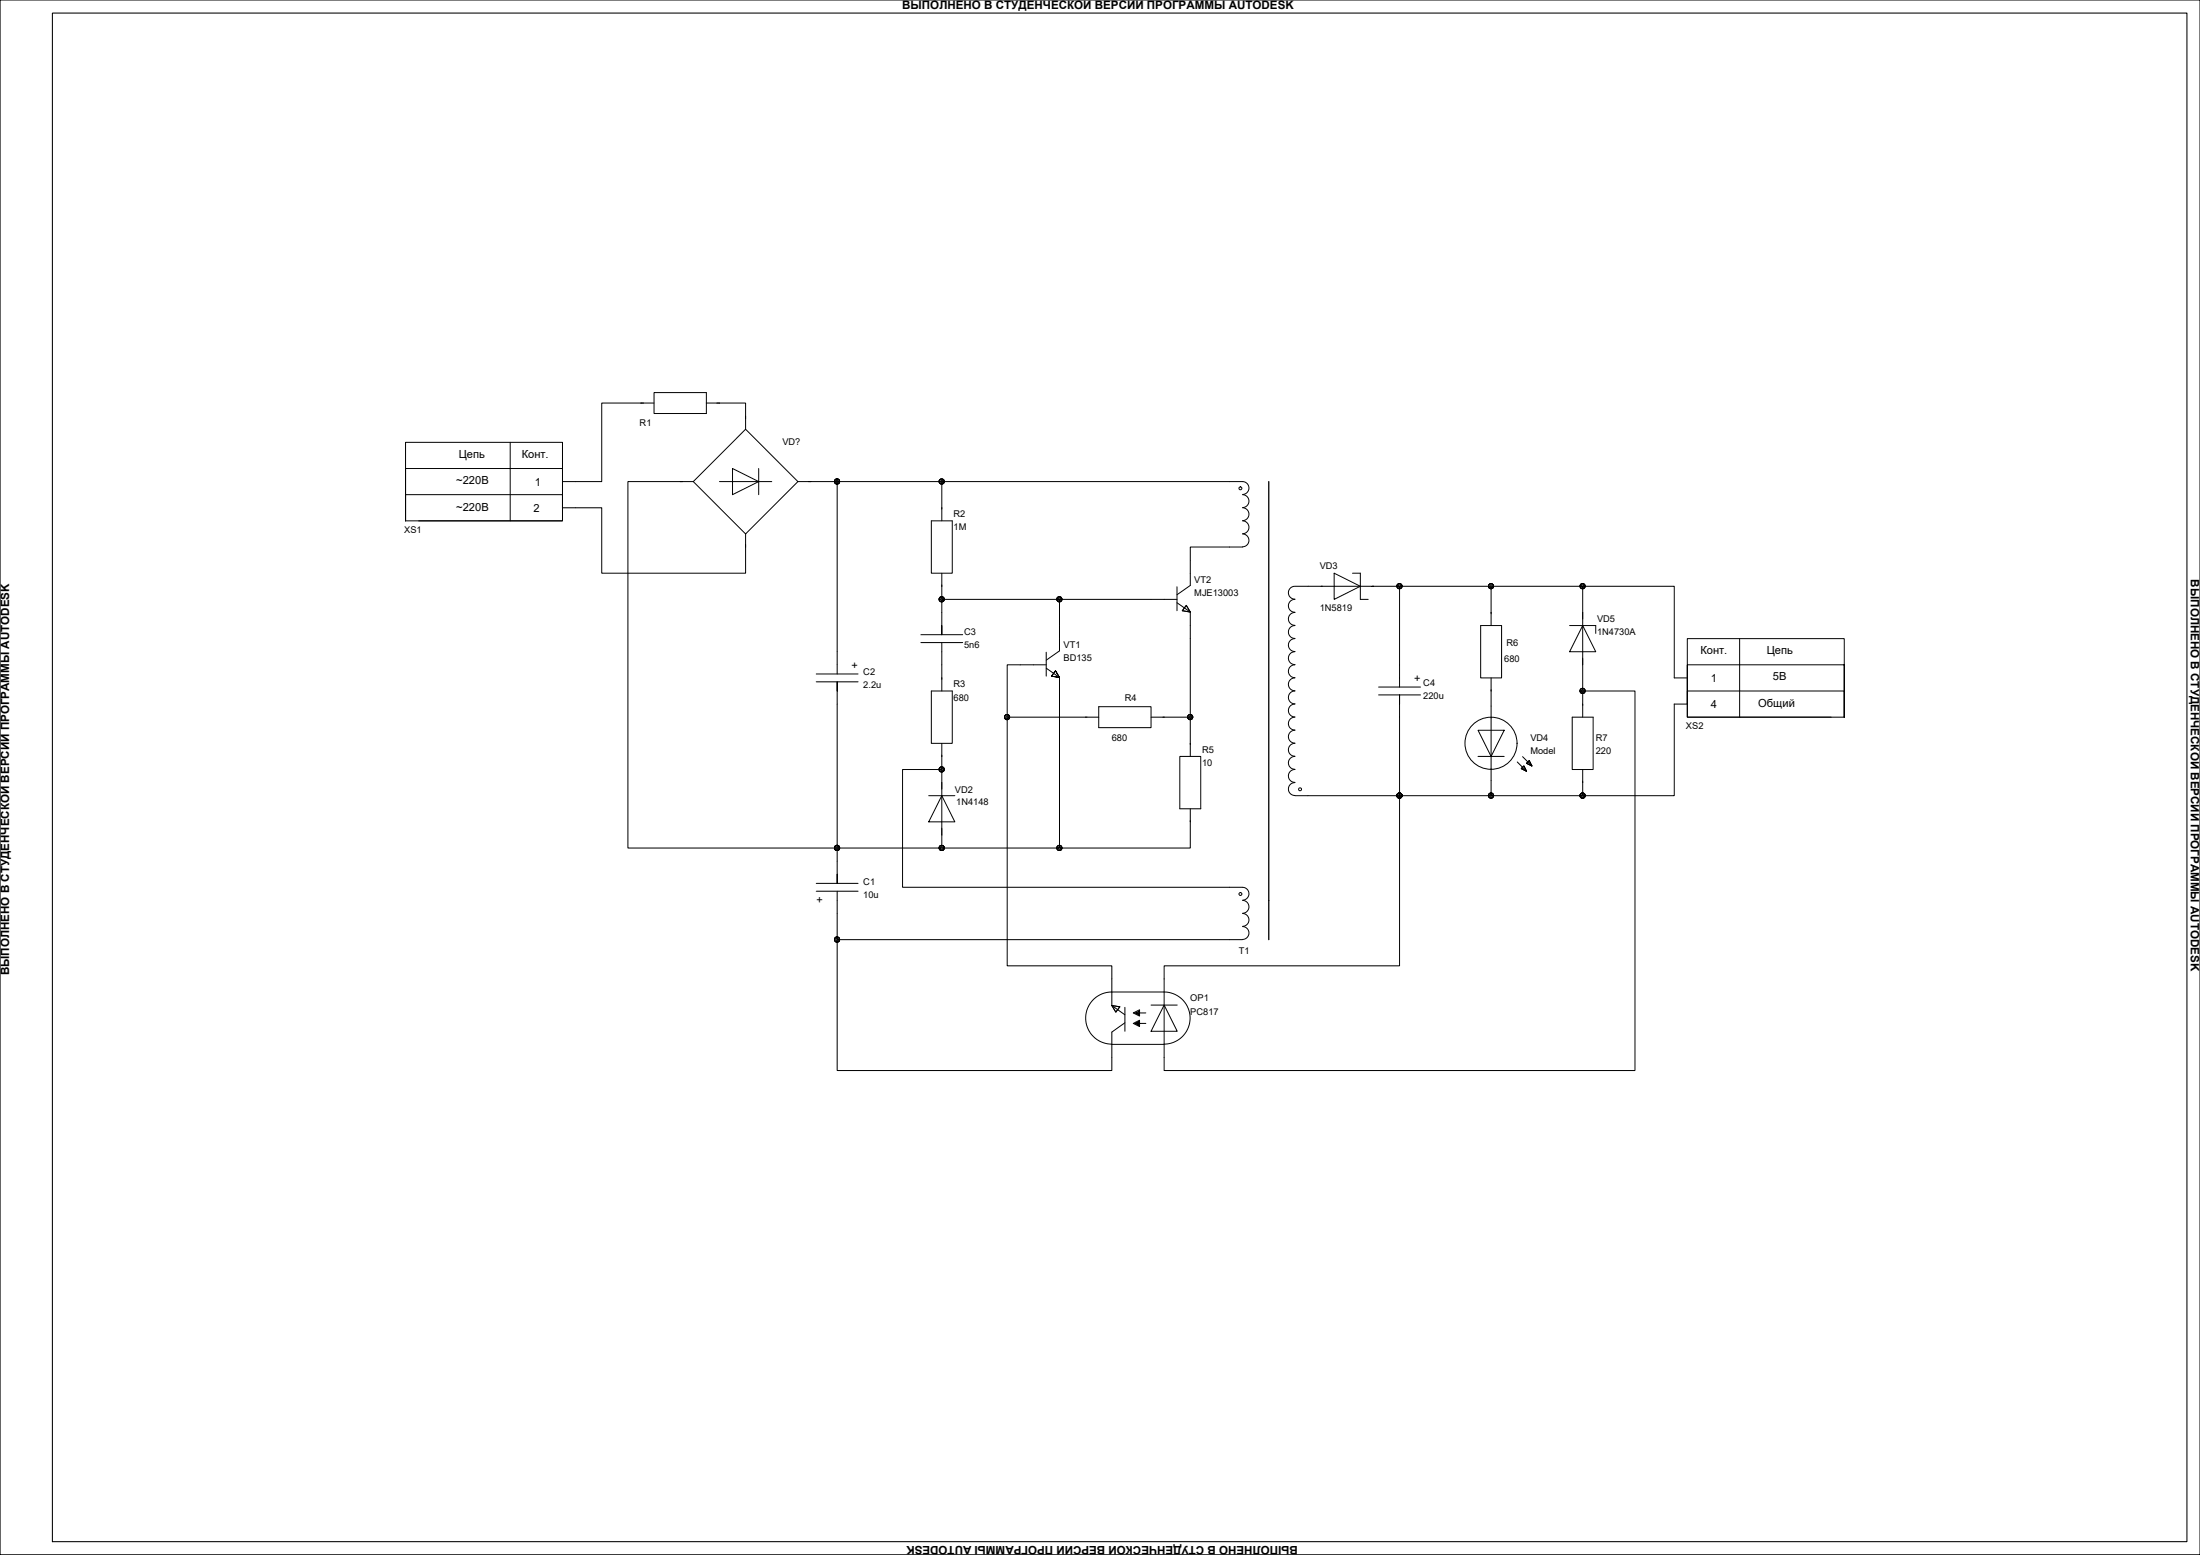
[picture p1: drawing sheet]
<svg xmlns="http://www.w3.org/2000/svg" width="841mm" height="594mm" viewBox="0 0 841 594" stroke-linecap="round" stroke-linejoin="round" font-family="sans-serif">
<!-- layer: Sheet -->
<g fill="none" stroke="#000" stroke-width=".38">
<path d="M250 154h-20v30h-15M250 150h20v8h-20zM270 154h15v10M195 169v30M280 179l10 5-10 5zM285 164l20 20-20 20-20-20zM290 179v10M155 189h60v10h-60zM160 199h55v-30h-60v30v-20h60v15h15v25h55v-15M265 184h-25v140h165M275 184h20M305 184h170a2.46 2.46 0 0 1 2.5 2.4 2.46 2.46 0 0 1-2.5 2.5"/>
<path d="M320 184v73.5M356 199h8v20h-8zM360 184v15M475 189a2.46 2.46 0 0 1 2.5 2.5 2.46 2.46 0 0 1-2.5 2.4M475 194a2.46 2.46 0 0 1 2.5 2.4 2.46 2.46 0 0 1-2.5 2.5M475 199a2.46 2.46 0 0 1 2.5 2.4 2.46 2.46 0 0 1-2.5 2.5 2.5 2.5 0 0 1 2.5 2.5 2.5 2.5 0 0 1-2.5 2.5M360 219v10M475 209h-20v14.7l-5.1 3.5M510 219l10 5-10 5zM517 219h3v10h3M405 229v19.7l-5 3.5M449.9 229h-89.9v13.5v-3.5"/>
<path d="M449.9 230.3l5.1 3.5M449.9 224.2v9.1M453.5 231.3l1.5 2.5-3-.5zM455 234v55M495 229a2.46 2.46 0 0 0-2.5 2.4 2.46 2.46 0 0 0 2.5 2.5M495 234a2.46 2.46 0 0 0-2.5 2.4 2.46 2.46 0 0 0 2.5 2.5M495 239a2.46 2.46 0 0 0-2.5 2.4 2.46 2.46 0 0 0 2.5 2.5M524.5 224h.5h-30a2.46 2.46 0 0 0-2.5 2.4 2.46 2.46 0 0 0 2.5 2.5M525 224h80v40M535 224v38.5M566 239h8v20h-8zM570 224v15"/>
<path d="M600 239h10v3M605 239l5 10h-10zM605 224h35v35h5M312 257.5h16M352 245.5h16M352 242.5h16M360 245.5v18.5M400 254h-15v115h40v15M400 255.3l5 3.5M400 249.2v9.1M403.5 256.3l1.5 2.5-3-.5 1.5-2 1.5 2.5-3-.5zM405 259v65h50v-15"/>
<path d="M495 249a2.46 2.46 0 0 0-2.5 2.4 2.46 2.46 0 0 0 2.5 2.5M495 254a2.46 2.46 0 0 0-2.5 2.4 2.46 2.46 0 0 0 2.5 2.5M495 259a2.46 2.46 0 0 0-2.5 2.4 2.46 2.46 0 0 0 2.5 2.5M495 244a2.46 2.46 0 0 0-2.5 2.4 2.46 2.46 0 0 0 2.5 2.5M570 259v45h35M665 244v30M312 260.5h16M320 264v-3.5v77v-3.5M356 264h8v20h-8zM385 274h35M420 270h20v8h-20zM440 274h15"/>
<path d="M495 274a2.46 2.46 0 0 0-2.5 2.4 2.46 2.46 0 0 0 2.5 2.5M495 279a2.46 2.46 0 0 0-2.5 2.4 2.46 2.46 0 0 0 2.5 2.5M495 264a2.46 2.46 0 0 0-2.5 2.4 2.46 2.46 0 0 0 2.5 2.5M495 269a2.46 2.46 0 0 0-2.5 2.4 2.46 2.46 0 0 0 2.5 2.5M527 262.5h16M527 265.5h16M535 269v-3.5v103.5h-90v40h180v-145h-20v10M565 279h10l-5 10zM601 274h8v20h-8zM645 264h60v10h-60zM700 274h-55v-30h60v30v-20h-60v15h-5v35h-35M360 284v10h-15v45h130a2.46 2.46 0 0 1 2.5 2.4 2.46 2.46 0 0 1-2.5 2.5"/>
<path d="M360 294v30M451 289h8v20h-8zM495 284a2.46 2.46 0 0 0-2.5 2.4 2.46 2.46 0 0 0 2.5 2.5M495 289a2.46 2.46 0 0 0-2.5 2.4 2.46 2.46 0 0 0 2.5 2.5M495 294a2.46 2.46 0 0 0-2.5 2.4 2.46 2.46 0 0 0 2.5 2.5 2.5 2.5 0 0 0-2.5 2.5 2.5 2.5 0 0 0 2.5 2.5M565 289h10M580 291.1l3.6 3.6M581.6 293.6l1-1 1 2.1-2-1.1 1-1 1 2.1zM582.1 289.1l3.5 3.5M584.6 290.6l1 2-2-1 1-1 1 2-2-1zM605 294v10M355 304h10"/>
<path d="M360 304l5 10h-10zM495 304h75M312 337.5h16M312 340.5h16M320 340.5v18.5h155M320 359v50h105v-14.7l5-3.6M475 344a2.46 2.46 0 0 1 2.5 2.4 2.46 2.46 0 0 1-2.5 2.5M475 349a2.46 2.46 0 0 1 2.5 2.4 2.46 2.46 0 0 1-2.5 2.5M475 354a2.46 2.46 0 0 1 2.5 2.4 2.46 2.46 0 0 1-2.5 2.5M425 384.1l3.1 .6-1.5 2zM425 398.9a10 10 0 0 1-10-10 10 10 0 0 1 10-9.9h20a10 10 0 0 1 10 10 10 10 0 0 1-10 9.9M425 384.1l5 3.6"/>
<path d="M425 399h20M430 384.8v9.2M434.6 387.1l.5-.1 .1 .7-1.2-.7 1.4-.6v1.4M435 391v.4l-.5-.4 .7-.4v1.1l-1.2-.7 1.4-.8v1.6M435.6 391v1.2l-2.4-1.2 2.4-1.2v1.2h2.4M435.6 387v1.2l-2.4-1.2 2.4-1.2v1.2h2.4M440 384h10M445 384l5 10h-10z"/>
<circle cx="320" cy="183.9" r=".98"/>
<circle cx="320" cy="184" r=".5"/>
<circle cx="360" cy="184" r=".97"/>
<circle cx="360" cy="184" r=".5"/>
<circle cx="474.2" cy="186.6" r=".56"/>
<circle cx="360" cy="229" r=".97"/>
<circle cx="360" cy="229" r=".5"/>
<circle cx="405" cy="229" r=".97"/>
<circle cx="405" cy="229" r=".5"/>
<circle cx="535" cy="224" r=".97"/>
<circle cx="535" cy="224" r=".5"/>
<circle cx="570" cy="223.9" r=".97"/>
<circle cx="570" cy="224" r=".5"/>
<circle cx="605" cy="223.9" r=".97"/>
<circle cx="605" cy="224" r=".5"/>
<circle cx="385" cy="274" r=".97"/>
<circle cx="385" cy="274" r=".5"/>
<circle cx="455" cy="274" r=".97"/>
<circle cx="455" cy="274" r=".5"/>
<circle cx="605" cy="264" r=".97"/>
<circle cx="605" cy="264" r=".5"/>
<circle cx="360" cy="293.9" r=".97"/>
<circle cx="360" cy="294" r=".5"/>
<circle cx="570" cy="284" r="10"/>
<circle cx="497" cy="301.5" r=".56"/>
<circle cx="535" cy="303.9" r=".97"/>
<circle cx="535" cy="304" r=".5"/>
<circle cx="570" cy="303.9" r=".97"/>
<circle cx="570" cy="304" r=".5"/>
<circle cx="605" cy="303.9" r=".97"/>
<circle cx="605" cy="304" r=".5"/>
<circle cx="320" cy="323.9" r=".97"/>
<circle cx="320" cy="324" r=".5"/>
<circle cx="360" cy="323.9" r=".96"/>
<circle cx="360" cy="324" r=".5"/>
<circle cx="405" cy="323.9" r=".97"/>
<circle cx="405" cy="324" r=".5"/>
<circle cx="320" cy="358.9" r=".95"/>
<circle cx="320" cy="359" r=".5"/>
<circle cx="474.2" cy="341.6" r=".56"/>
</g>
<path d="M485 184v175" fill="none" stroke="#000" stroke-width=".5"/>
<!-- layer: border -->
<path d="M0 0h841v594h-841z" fill="none" stroke="#000" stroke-width=".38"/>
<path d="M20 5h816v584h-816z" fill="none" stroke="#000" stroke-width=".4"/>
<g font-size="4.4">
<text x="344.9" y="3.5">ВЫПОЛНЕНО В СТУДЕНЧЕСКОЙ ВЕРСИИ ПРОГРАММЫ AUTODESK</text>
<text x="837.5" y="221.4" transform="rotate(90 837.5 221.4)">ВЫПОЛНЕНО В СТУДЕНЧЕСКОЙ ВЕРСИИ ПРОГРАММЫ AUTODESK</text>
<text x="3.5" y="372.6" transform="rotate(-90 3.5 372.6)">ВЫПОЛНЕНО В СТУДЕНЧЕСКОЙ ВЕРСИИ ПРОГРАММЫ AUTODESK</text>
<text x="496.2" y="590.5" transform="rotate(180 496.2 590.5)">ВЫПОЛНЕНО В СТУДЕНЧЕСКОЙ ВЕРСИИ ПРОГРАММЫ AUTODESK</text>
</g>
<g font-size="4.3">
<text x="175.4" y="175">Цепь</text>
<text x="199.4" y="175">Конт.</text>
<text x="174.4" y="185">~220B</text>
<text x="204.4" y="185.5">1</text>
<text x="174.4" y="195.2">~220B</text>
<text x="204" y="195.5">2</text>
<text x="650" y="250">Конт.</text>
<text x="675.4" y="250">Цепь</text>
<text x="325.3" y="253" transform="rotate(90 325.3 253)">+</text>
<text x="540.3" y="258" transform="rotate(90 540.3 258)">+</text>
<text x="654" y="260.5">1</text>
<text x="677.8" y="260">5B</text>
<text x="654" y="270.5">4</text>
<text x="672.1" y="270.2">Общий</text>
<text x="314.8" y="345" transform="rotate(-90 314.8 345)">+</text>
</g>
<g font-size="3.5">
<text x="244.5" y="162.6">R1</text>
<text x="299.1" y="170.1">VD?</text>
<text x="364.5" y="197.5">R2</text>
<text x="154.5" y="203.6">XS1</text>
<text x="364.5" y="202.6">1M</text>
<text x="504.5" y="217.5">VD3</text>
<text x="456.6" y="222.5">VT2</text>
<text x="456.6" y="227.6">MJE13003</text>
<text x="504.5" y="233.6">1N5819</text>
<text x="610.5" y="237.5">VD5</text>
<text x="368.5" y="242.5">C3</text>
<text x="610.5" y="242.6">1N4730A</text>
<text x="368.5" y="247.6">5n6</text>
<text x="406.6" y="247.5">VT1</text>
<text x="575.9" y="246.8">R6</text>
<text x="330" y="258">C2</text>
<text x="406.6" y="252.6">BD135</text>
<text x="575" y="253">680</text>
<text x="330" y="263">2.2u</text>
<text x="364.5" y="262.6">R3</text>
<text x="544.1" y="262.1">C4</text>
<text x="364.5" y="267.6">680</text>
<text x="430" y="268">R4</text>
<text x="544.1" y="267.1">220u</text>
<text x="644.5" y="278.6">XS2</text>
<text x="425" y="283">680</text>
<text x="459.5" y="287.5">R5</text>
<text x="585" y="283">VD4</text>
<text x="585" y="288">Model</text>
<text x="610" y="283">R7</text>
<text x="610" y="288">220</text>
<text x="459.5" y="292.6">10</text>
<text x="365" y="303">VD2</text>
<text x="365.5" y="307.6">1N4148</text>
<text x="330" y="338">C1</text>
<text x="330" y="343">10u</text>
<text x="473.6" y="364.6">T1</text>
<text x="455" y="382.5">OP1</text>
<text x="455" y="387.6">PC817</text>
</g>
</svg>
